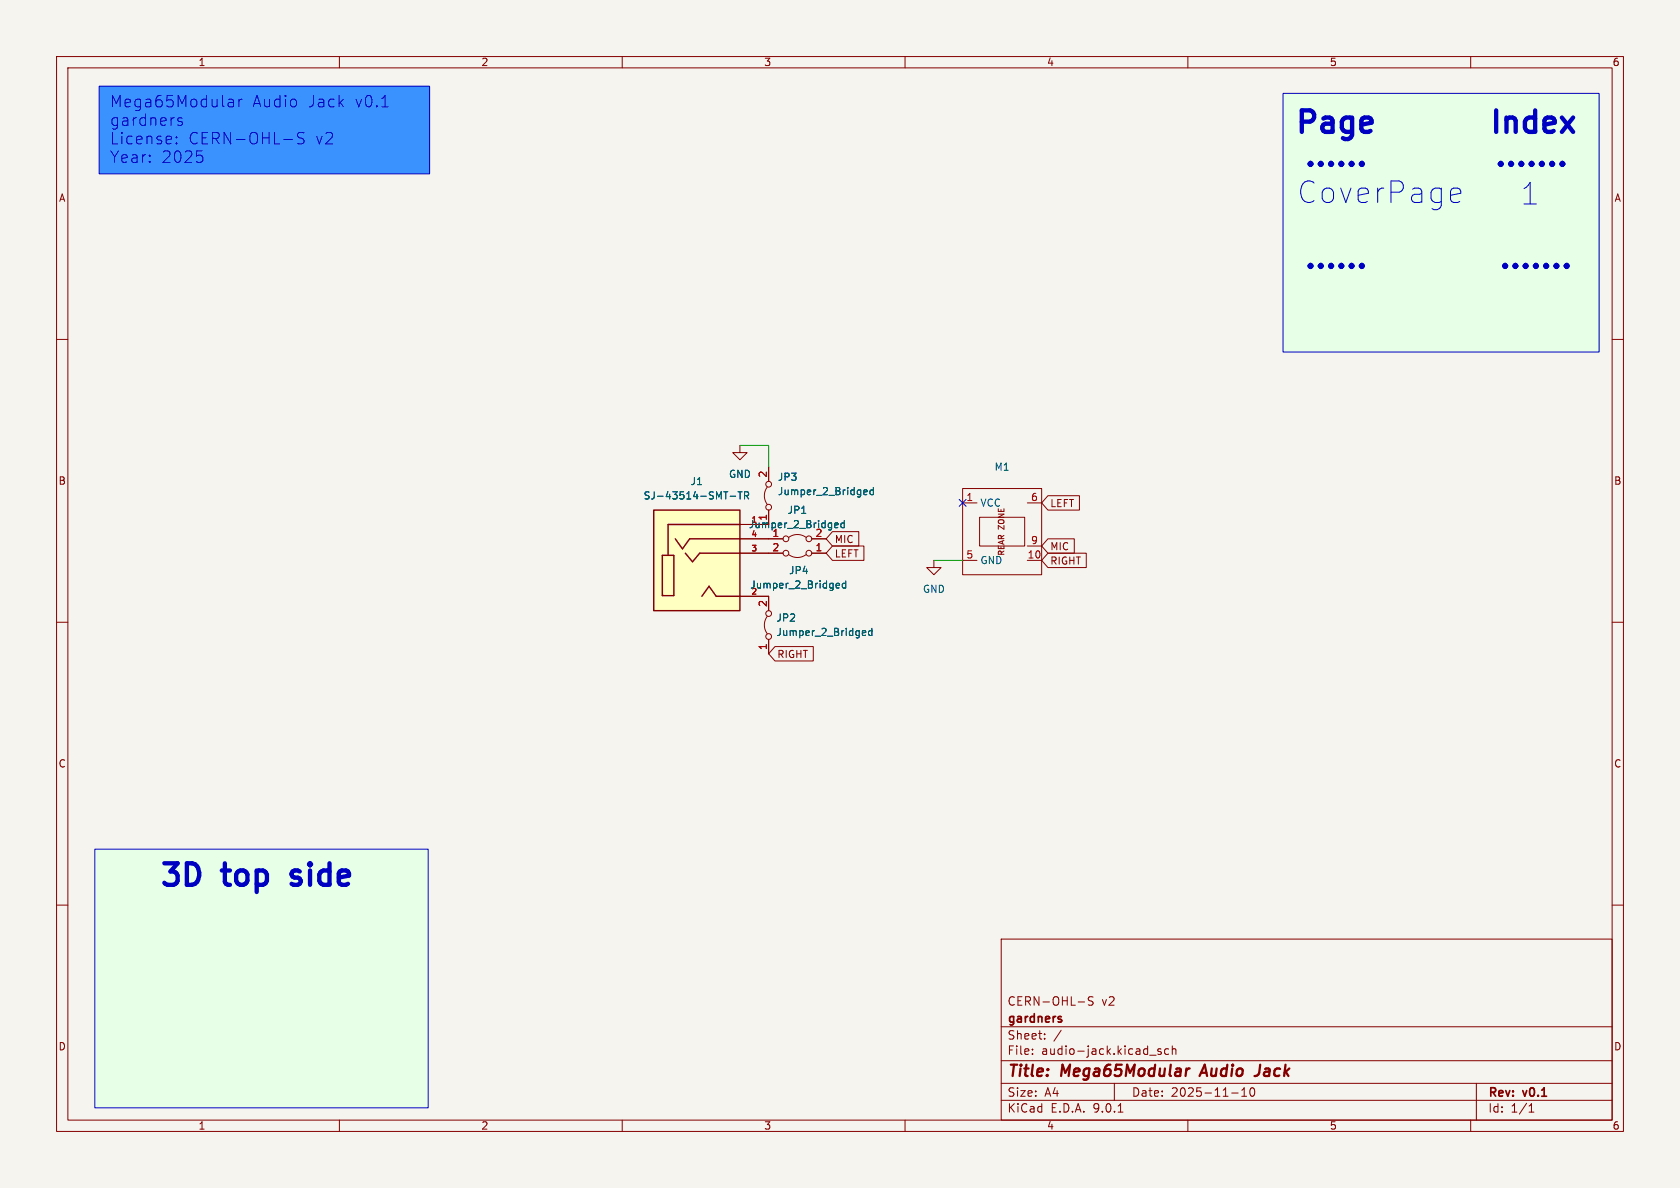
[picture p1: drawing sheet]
<svg xmlns="http://www.w3.org/2000/svg" width="297mm" height="210mm" viewBox="0 0 297 210" stroke-linecap="round" stroke-linejoin="round" font-family="sans-serif">
<path d="M0 0h297v210h-297z" fill="#f5f4ef" stroke="#f5f4ef" stroke-width=".18"/>
<g fill="none" stroke="#840000" stroke-width=".18">
<path d="M10 10h277v190h-277zM12 12h273v186h-273zM60 10v2M110 10v2M160 10v2M210 10v2M260 10v2M10 60h2M285 60h2M10 110h2M285 110h2M10 160h2"/>
<path d="M177 166h108v32h-108zM190.6 177.1h1.1M193.2 176.3l-.5-.1-.2 .1v.5l.6 .3 .1 .3-.2 .3-.6-.1M285 160h2M60 198v2M110 198v2M160 198v2M177 194.5h108M177 191.5h108M177 187.5h108M177 181.5h108M182.5 186.3v.1"/>
<path d="M182.5 185.5v.1M184.7 183.6v.1M184.7 182.8v.1M187.6 182.1l-1.3 2M197 191.5v3M197.7 196.6h.8M203.2 186.5h1.2M205.2 185.5l-.3-.1-.2 .2v.2l.5 .2v.3h-.5M206.6 185.5l-.4-.1-.3 .3v.4l.1 .2h.6M207.2 185.5l.3-.1 .3 .1 .1 .9M207.2 184.9v1.5M210 198v2"/>
<path d="M217.7 193.2h1.2M219.5 193.8h.9M219.5 192.7l.5-.4v1.5M221.1 192.4l.2-.1a.81 .81 0 0 1 .6 .6 .81 .81 0 0 1-.3 .8l-.1 .1a.81 .81 0 0 1-.4-1.4zM260 198v2M261 191.5v6.5M270.3 196.6h.9M270.3 195.5l.4-.4v1.5"/>
</g>
<path d="M210.3 188.9l-.5 .2M213 188.2l-.9 2M222.8 188.2l-.2 1.4-.3 .5-.3 .1" fill="none" stroke="#840000" stroke-width=".4"/>
<path d="M187.5 179.7l.1 .1M187.5 180.2l.2 .2-.2 .3" fill="none" stroke="#840000" stroke-width=".3"/>
<path d="M16.8 150.1h58.9v45.7h-58.9z" fill="#e6ffe6"/>
<path d="M17.5 15.2h58.4v15.5h-58.4z" fill="#3a92ff"/>
<path d="M226.8 16.5h55.9v45.7h-55.9z" fill="#e6ffe6"/>
<path d="M115.6 90.2h15.2v17.8h-15.2z" fill="#ffffc2"/>
<path d="M115.6 90.2h15.2v17.8h-15.2zM117.1 98.2h2v7.1h-2zM119.4 95.3l1.2 1.7 1.3-1.7h8.9M121.2 97.8l1.2 1.5 1.3-1.5h7.1M130.8 92.7h-12.7v5.3M124.1 105.4l1.2-1.8 1.3 1.8h4.2" fill="none" stroke="#840000" stroke-width=".25"/>
<g fill="none" stroke="#840000" stroke-width=".18">
<path d="M130.8 78.7v1.3h1.3l-1.3 1.3-1.3-1.3h1.3M130.8 95.3h7.6M130.8 97.8h7.6M135.6 86.1a2.54 2.54 0 0 0 0 3.1M135.9 90.2v2.5h-5.1M135.9 82.6v2.5M139.4 98a2.54 2.54 0 0 0 3.1 0M139.4 95a2.54 2.54 0 0 1 3.1 0M143.5 95.3h2.5M143.5 97.8h2.5M147.2 96.5h5.5v2.6h-5.5l-1.2-1.3zM147.2 94h4.6v2.5h-4.6l-1.2-1.2z"/>
<path d="M165.1 99.1v1.2h1.3l-1.3 1.3-1.3-1.3h1.3M170.2 86.4h13.9v15.2h-13.9zM170.2 88.9h2.5M170.2 99.1h2.5M173.2 91.4h7.9v5.1h-7.9zM181.6 88.9h2.5M181.6 99.1h2.5M181.6 96.5h2.5M185.3 87.6h5.5v2.6h-5.5l-1.2-1.3zM185.3 95.2h4.6v2.6h-4.6l-1.2-1.3zM185.3 97.8h6.7v2.5h-6.7l-1.2-1.2zM130.8 105.4h5.1v2.6"/>
<path d="M135.6 109a2.54 2.54 0 0 0 0 3M135.9 113v2.6M137 114.3h6.8v2.5h-6.8l-1.1-1.2z"/>
<circle cx="135.9" cy="85.6" r=".51"/>
<circle cx="135.9" cy="89.7" r=".51"/>
<circle cx="138.9" cy="95.3" r=".51"/>
<circle cx="138.9" cy="97.8" r=".51"/>
<circle cx="143" cy="97.8" r=".51"/>
<circle cx="143" cy="95.3" r=".51"/>
<circle cx="135.9" cy="112.5" r=".51"/>
<circle cx="135.9" cy="108.5" r=".51"/>
</g>
<g fill="none" stroke="#006464" stroke-width=".18">
<path d="M129.1 87.7h1M130.5 86.9h.7M130.8 86.9v1.3M131.6 87.6l.6-.1 .2-.1-.1-.3-.7-.2v1.3M131.9 87.6l.5 .6M147.6 93.2h.5M147.6 92.5l.4-.1 .2 .3-.6 .2M149.3 92.5l-.4-.1-.2 .3 .1 .5h.5M149.3 92v1.3M152.8 87.4h.4M152.8 86.7l.3-.1 .2 .3-.6 .1M154.4 86.7l-.4-.1-.2 .2 .1 .6h.5"/>
<path d="M154.4 86.2v1.2M147.9 103.9h.5M147.9 103.2l.3-.1 .2 .3-.6 .1M149.5 103.2l-.4-.1-.2 .3 .1 .5h.5M149.5 102.7v1.3M152.5 112.3h.5M152.5 111.6l.4-.1 .2 .3-.6 .1M154.1 111.6l-.3-.1-.3 .2 .2 .6h.4M154.1 111.1v1.2"/>
</g>
<path d="M130.8 78.7h5.1v3.9M165.1 99.1h5.1" fill="none" stroke="#009600" stroke-width=".18"/>
<path d="M169.6 88.3l1.2 1.2M170.8 88.3l-1.2 1.2" fill="none" stroke="#000084" stroke-width=".18"/>
<g fill="none" stroke="#0000c2" stroke-width=".76">
<path d="M264.5 19.5v3.8M271.4 19.5v3.8M231.7 28.8l.2 .2-.2 .2M231.7 28.8l-.2 .2 .2 .2M231.7 28.8v.4M233.5 28.8l.2 .2-.2 .2M233.5 28.8l-.2 .2 .2 .2M233.5 28.8v.4M235.3 28.8l.2 .2-.2 .2M235.3 28.8l-.2 .2 .2 .2M235.3 28.8v.4M237.1 28.8l.2 .2-.2 .2"/>
<path d="M237.1 28.8l-.2 .2 .2 .2M237.1 28.8v.4M238.9 28.8l.2 .2-.2 .2M238.9 28.8l-.1 .2 .1 .2M238.9 28.8v.4M240.8 28.8l.1 .2-.1 .2M240.8 28.8l-.2 .2 .2 .2M240.8 28.8v.4M265.3 28.8l.2 .2-.2 .2M265.3 28.8l-.2 .2 .2 .2M265.3 28.8v.4M266.3 20.8v2.5"/>
<path d="M266.3 21.1a.95 .95 0 0 1 1.7 .2v2M267.1 28.8l.2 .2-.2 .2M267.1 28.8l-.1 .2 .1 .2M267.1 28.8v.4M268.9 28.8l.2 .2-.2 .2M268.9 28.8l-.1 .2 .1 .2M268.9 28.8v.4M270.8 28.8l.1 .2-.1 .2M270.8 28.8l-.2 .2 .2 .2M270.8 28.8v.4M271.4 21l-.4-.2h-.7l-.5 .3-.2 .4v1.1l.3 .5 .4 .2h.7l.4-.2M272.6 28.8l.2 .2-.2 .2"/>
<path d="M272.6 28.8l-.2 .2 .2 .2M272.6 28.8v.4M273 22l1.8-.3-.1-.7-.4-.2h-.7l-.4 .2-.2 .3v1.5l.2 .3 .4 .2h.7l.4-.2M274.4 28.8l.2 .2-.2 .2M274.4 28.8l-.2 .2 .2 .2M274.4 28.8v.4M276.1 20.8l2 2.5M276.2 28.8l.2 .2-.2 .2M276.2 28.8l-.2 .2 .2 .2M276.2 28.8v.4M278.1 20.8l-2 2.5M231.7 46.8v.4"/>
<path d="M231.7 46.8l.2 .2-.2 .2M231.7 46.8l-.2 .2 .2 .2M233.5 46.8v.4M233.5 46.8l.2 .2-.2 .2M233.5 46.8l-.2 .2 .2 .2M235.3 46.8v.4M235.3 46.8l.2 .2-.2 .2M235.3 46.8l-.2 .2 .2 .2M237.1 46.8v.4M237.1 46.8l.2 .2-.2 .2M237.1 46.8l-.2 .2 .2 .2M238.9 46.8v.4"/>
<path d="M238.9 46.8l.2 .2-.2 .2M238.9 46.8l-.1 .2 .1 .2M240.8 46.8v.4M240.8 46.8l.1 .2-.1 .2M240.8 46.8l-.2 .2 .2 .2M266.1 46.8l.2 .2-.2 .2M266.1 46.8l-.2 .2 .2 .2M266.1 46.8v.4M267.9 46.8l.2 .2-.2 .2M267.9 46.8l-.2 .2 .2 .2M267.9 46.8v.4M269.7 46.8l.2 .2-.2 .2"/>
<path d="M269.7 46.8l-.2 .2 .2 .2M269.7 46.8v.4M271.5 46.8l.2 .2-.2 .2M271.5 46.8l-.2 .2 .2 .2M271.5 46.8v.4M273.3 46.8l.2 .2-.2 .2M273.3 46.8l-.1 .2 .1 .2M273.3 46.8v.4M275.2 46.8l.1 .2-.1 .2M275.2 46.8l-.2 .2 .2 .2M275.2 46.8v.4M277 46.8l.2 .2-.2 .2"/>
<path d="M277 46.8l-.2 .2 .2 .2M277 46.8v.4"/>
</g>
<g fill="none" stroke="#0000c2" stroke-width=".18">
<path d="M17.5 15.2h58.4v15.5h-58.4zM40.6 17.5l.6 .1 .1 1.3M41.3 18.8l-.7 .1M41.3 18l-.7 .1M42.2 17.5v1.4M42.8 17.5a.52 .52 0 0 0-.6 .4M67.5 18.9h1.2M226.8 16.5h55.9v45.7h-55.9zM31.2 25.2l.1 .1-.1 .1M31.2 25.2l-.1 .1 .1 .1M31.2 24.2v.2M31.2 25.2v.2"/>
<path d="M31.2 24.2l.1 .1-.1 .1M31.2 24.2l-.1 .1 .1 .1M31.7 20.8l-.3 .3 .1 .3 .7 .2 .1 .3-.3 .3-.6-.1M32 20.8l.2 .1M35.5 27.4l.4 .4v.5l-.4 .4M50.2 24.7h1.5M53.8 23.5l-.8-.1a.49 .49 0 0 0-.4 .5 .49 .49 0 0 0 .4 .5 .74 .74 0 0 1 .8 .5 .52 .52 0 0 1-.4 .5l-.8-.1M257 33.3h.7l.4 .1 .1 .8-1.8 .3M258.1 35.6l-.4 .2h-.7M16.8 150.1h58.9v45.7h-58.9z"/>
</g>
<g font-size="5.3" fill="#0000c2">
<text x="228.5" y="24.6">Page</text>
<text x="229.4" y="36.2">CoverPage</text>
<text x="268.8" y="36.4">1</text>
<text x="27.7" y="157.7">3D</text>
<text x="39.6" y="157.7">top</text>
<text x="53.1" y="157.7">side</text>
</g>
<g font-size="2.8" fill="#0000c2">
<text x="19.3" y="19.3">Mega65Modular</text>
<text x="19.3" y="22.5">gardners</text>
<text x="44.5" y="19.3">Audio</text>
<text x="54.3" y="19.3">Jack</text>
<text x="62.7" y="19.3">v0.1</text>
<text x="19.3" y="25.8">License:</text>
<text x="19.3" y="29.1">Year:</text>
<text x="28.5" y="29.1">2025</text>
<text x="33.2" y="25.8">CERN-OHL-S</text>
<text x="55.7" y="25.8">v2</text>
</g>
<g font-size="2.8" fill="#840000">
<text x="178" y="190.9">Title:</text>
<text x="187.7" y="190.9">Mega65Modular</text>
<text x="213.2" y="190.9">Audio</text>
<text x="223.6" y="190.9">Jack</text>
</g>
<g font-size="2.1" fill="#840000">
<text x="178" y="178">CERN-OHL-S</text>
<text x="194.7" y="178">v2</text>
<text x="178" y="184">Sheet:</text>
<text x="178" y="181.2">gardners</text>
<text x="178" y="186.7">File:</text>
<text x="184.1" y="186.7">audio-jack.kicad_sch</text>
<text x="178" y="196.9">KiCad</text>
<text x="178" y="194.1">Size:</text>
<text x="184.7" y="194.1">A4</text>
<text x="185.7" y="196.9">E.D.A.</text>
<text x="193.3" y="196.9">9.0.1</text>
<text x="200" y="194.1">Date:</text>
<text x="207" y="194.1">2025-11-10</text>
<text x="263" y="194.3">Rev:</text>
<text x="263" y="196.9">Id:</text>
<text x="267.1" y="196.9">1/1</text>
<text x="269.4" y="194.3">v0.1</text>
</g>
<g font-size="1.8" fill="#840000">
<text x="35" y="11.9">1</text>
<text x="85" y="11.9">2</text>
<text x="135" y="11.9">3</text>
<text x="185" y="11.9">4</text>
<text x="235" y="11.9">5</text>
<text x="285" y="11.9">6</text>
<text x="10.3" y="35.9">A</text>
<text x="285.3" y="35.9">A</text>
<text x="10.3" y="85.9">B</text>
<text x="185.6" y="89.9">LEFT</text>
<text x="285.3" y="85.9">B</text>
<text x="147.5" y="98.7">LEFT</text>
<text x="147.5" y="96.2">MIC</text>
<text x="185.6" y="97.5">MIC</text>
<text x="185.6" y="100">RIGHT</text>
<text x="137.3" y="116.5">RIGHT</text>
<text x="10.3" y="135.9">C</text>
<text x="285.3" y="135.9">C</text>
<text x="10.3" y="185.9">D</text>
<text x="285.3" y="185.9">D</text>
<text x="35" y="199.9">1</text>
<text x="85" y="199.9">2</text>
<text x="135" y="199.9">3</text>
<text x="185" y="199.9">4</text>
<text x="235" y="199.9">5</text>
<text x="285" y="199.9">6</text>
</g>
<g font-size="1.8" fill="#006464">
<text x="175.7" y="83.4">M1</text>
<text x="113.7" y="88.5">SJ-43514-SMT-TR</text>
<text x="122" y="86">J1</text>
<text x="128.8" y="84.7">GND</text>
<text x="137.4" y="85.2">JP3</text>
<text x="137.4" y="87.7">Jumper_2_Bridged</text>
<text x="173.2" y="89.8">VCC</text>
<text x="132.3" y="93.6">Jumper_2_Bridged</text>
<text x="139.1" y="91">JP1</text>
<text x="139.4" y="101.7">JP4</text>
<text x="173.2" y="99.9">GND</text>
<text x="132.5" y="104.2">Jumper_2_Bridged</text>
<text x="163.1" y="105">GND</text>
<text x="137.2" y="110.1">JP2</text>
<text x="137.2" y="112.6">Jumper_2_Bridged</text>
</g>
<g font-size="1.8" fill="#a90000">
<text x="135.6" y="84.5" transform="rotate(-90 135.6 84.5)">2</text>
<text x="170.7" y="88.6">1</text>
<text x="182.2" y="88.6">6</text>
<text x="135.6" y="92.1" transform="rotate(-90 135.6 92.1)">1</text>
<text x="136.5" y="95">1</text>
<text x="144.1" y="95">2</text>
<text x="136.5" y="97.5">2</text>
<text x="144.1" y="97.5">1</text>
<text x="170.7" y="98.8">5</text>
<text x="181.6" y="98.8">10</text>
<text x="182.2" y="96.3">9</text>
<text x="135.6" y="107.4" transform="rotate(-90 135.6 107.4)">2</text>
<text x="135.6" y="115" transform="rotate(-90 135.6 115)">1</text>
</g>
<g font-size="1.4" fill="#006464">
<text x="132.7" y="92.5">1</text>
<text x="132.7" y="105.2">2</text>
</g>
<g font-size="1.4" fill="#a90000">
<text x="132.7" y="95">4</text>
<text x="132.7" y="97.5">3</text>
</g>
<text font-size="1.4" fill="#840000" x="177.8" y="98.3" transform="rotate(-90 177.8 98.3)">REAR ZONE</text>
</svg>
